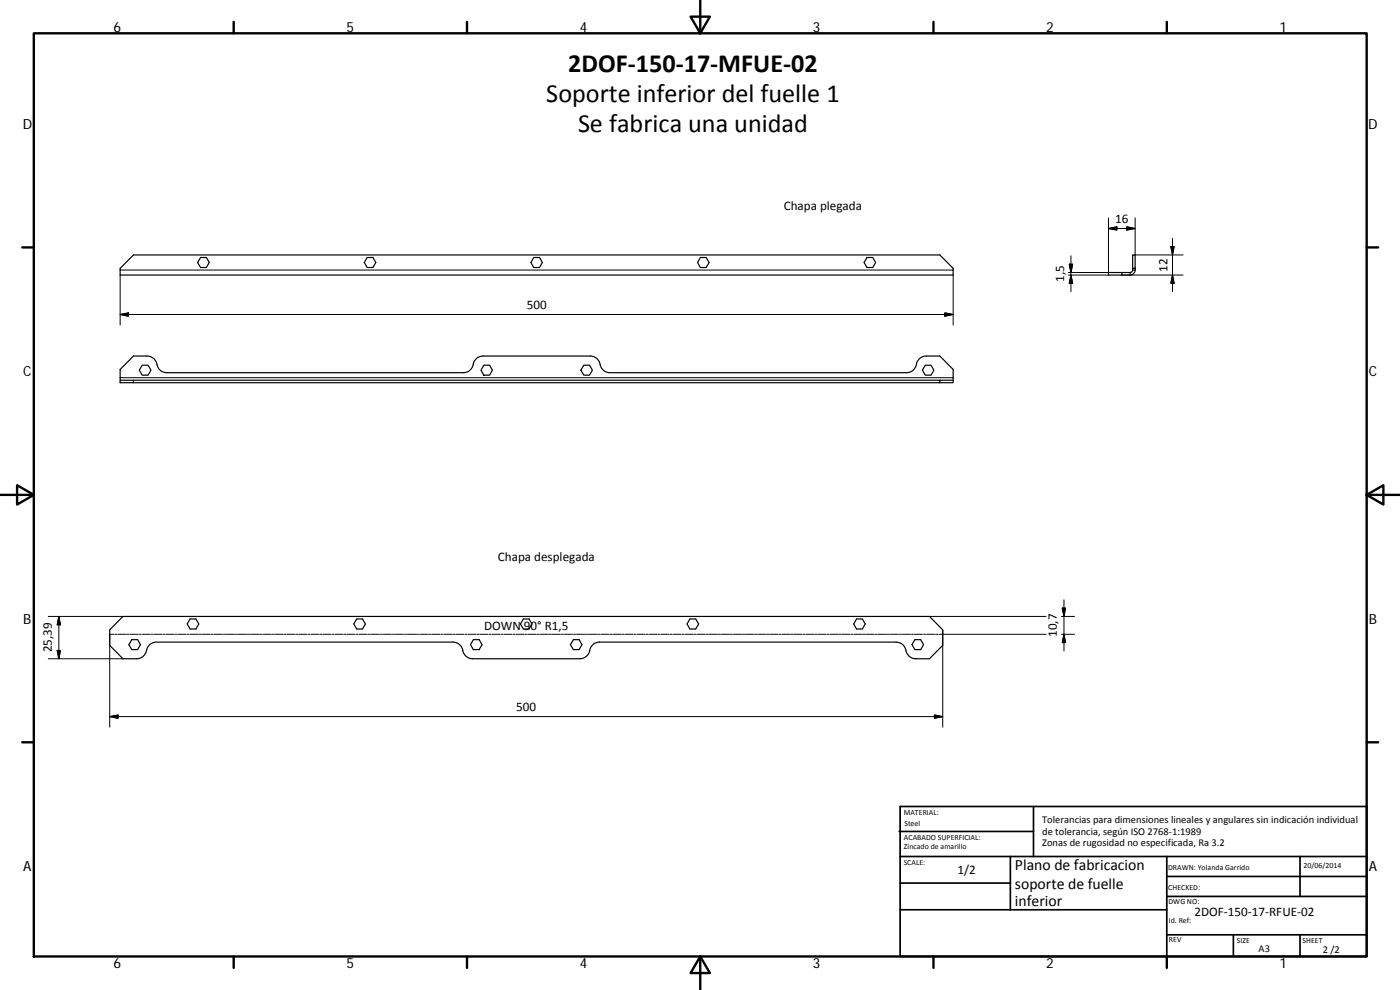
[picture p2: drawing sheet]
<svg xmlns="http://www.w3.org/2000/svg" width="420mm" height="297mm" viewBox="0 0 420 297" stroke-linecap="round" stroke-linejoin="round" font-family="sans-serif">
<g fill="none" stroke="#000" stroke-width=".36">
<path d="M40.1 76.5h242l4 4v2h-250v-2zM60.2 77.3h1.7l.9 1.5-.9 1.5h-1.7l-.9-1.5zM110.2 77.3h1.7l.9 1.5-.9 1.5h-1.7l-.9-1.5zM160.2 77.3h1.7l.9 1.5-.9 1.5h-1.7l-.9-1.5zM210.2 77.3h1.7l.9 1.5-.9 1.5h-1.7l-.9-1.5zM260.2 77.3h1.7l.9 1.5-.9 1.5h-1.7l-.9-1.5zM339.9 76.5h.8v4h-.8zM336.7 81.8v.7M339.9 80.5v.7l-.4 .5-2.8 .1M340.7 80.5a1.64 1.64 0 0 1-1.5 2h-6.5v-.7h4M36.1 114.1v-3.3l4-4h4a3.4 3.4 0 0 1 3.3 3.3 2.86 2.86 0 0 0 2.6 1.7h89.1a3.4 3.4 0 0 0 3.2-3.3 3 3 0 0 1 2.7-1.7h32.2a3.4 3.4 0 0 1 3.1 3.3 2.98 2.98 0 0 0 2.7 1.7h89a3.4 3.4 0 0 0 3.3-3.3 2.95 2.95 0 0 1 2.7-1.7h4.1l4 4v3.3M36.1 114.1h4v.7h-4z"/>
<path d="M40.1 114.1h246M40.1 114.8h242M42.7 109.6h1.7l.9 1.5-.9 1.5h-1.7l-.9-1.5zM145.2 109.6h1.7l.9 1.5-.9 1.5h-1.7l-.9-1.5zM175.2 109.6h1.7l.9 1.5-.9 1.5h-1.7l-.9-1.5zM277.7 109.6h1.7l.9 1.5-.9 1.5h-1.7l-.9-1.5zM282.1 114.1v.7M286.1 114.1v.7h-4M36.9 185h242l4 4v4.6l-4 4.1h-4.1a3.4 3.4 0 0 1-3.2-3.3 2.92 2.92 0 0 0-2.7-1.7h-89a3.4 3.4 0 0 0-3.2 3.3 3.1 3.1 0 0 1-2.7 1.7h-32.2a3.4 3.4 0 0 1-3.2-3.3 2.92 2.92 0 0 0-2.7-1.7h-89a3.4 3.4 0 0 0-3.2 3.3 3.1 3.1 0 0 1-2.7 1.7h-4.1l-4-4.1v-4.6zM39.5 191.9h1.8l.9 1.5-.9 1.5h-1.8l-.8-1.5zM57.1 185.7h1.7l.9 1.5-.9 1.5h-1.7l-.9-1.5zM107.1 185.7h1.7l.9 1.5-.9 1.5h-1.7l-.9-1.5z"/>
<path d="M142.1 191.9h1.7l.9 1.5-.9 1.5h-1.7l-.9-1.5zM157.1 185.7h1.7l.8 1.5-.8 1.5h-1.7l-.9-1.5zM172.1 191.9h1.7l.9 1.5-.9 1.5h-1.7l-.9-1.5zM207 185.7h1.8l.9 1.5-.9 1.5h-1.8l-.8-1.5zM257.1 185.7h1.7l.9 1.5-.9 1.5h-1.7l-.9-1.5zM274.6 191.9h1.7l.9 1.5-.9 1.5h-1.7l-.9-1.5z"/>
</g>
<g fill="none" stroke="#000" stroke-width=".3">
<path d="M320.9 79.3h1l-.5 2.5zM321.4 76.8v10.7M332.7 65.4v16.4h-12.1M332.7 68.6l2.5-.5v.9zM332.7 68.6h8M338.2 68.1l2.5 .5-2.5 .4zM340.7 65.4v11.1h14.4M351.4 74h1l-.5 2.5zM351.9 71.5v16M36.1 81h250M36.1 94.4l2.5-.5v1zM36.1 94.4h250"/>
<path d="M36.1 82.5v15M283.6 93.9l2.5 .5-2.5 .5zM286.1 82.5v15M320.6 82.5h12.1M321.4 82.5l.5 2.5h-1zM336.7 82.5h18.4M339.2 81.8v.7M339.9 81h.8M351.9 82.5l.5 2.5h-1zM36.1 113.3h250M319.3 180v15.3M14.5 185h22.4"/>
<path d="M14.5 197.7h22.4M17.2 195.2h.9l-.4 2.5zM17.7 185v12.7M17.7 185l.4 2.5h-.9zM34.2 190.3h-1.3v27.9M34.4 190.3h.6M35.3 190.3h2.5M38 190.3h.7M39 190.3h2.4M41.7 190.3h.6M42.6 190.3h2.4M45.3 190.3h.6"/>
<path d="M46.2 190.3h2.4M48.9 190.3h.6M49.8 190.3h2.4M52.6 190.3h.5M53.5 190.3h2.4M56.2 190.3h.6M57.1 190.3h2.4M59.8 190.3h.6M60.7 190.3h2.4M63.4 190.3h.6M64.3 190.3h2.4M67 190.3h.7"/>
<path d="M68 190.3h2.4M70.7 190.3h.6M71.6 190.3h2.4M74.3 190.3h.6M75.2 190.3h2.4M77.9 190.3h.6M78.8 190.3h2.4M81.5 190.3h.7M82.4 190.3h2.5M85.1 190.3h.7M86.1 190.3h2.4M88.8 190.3h.6"/>
<path d="M89.7 190.3h2.4M92.4 190.3h.6M93.3 190.3h2.4M96 190.3h.6M96.9 190.3h2.4M99.7 190.3h.6M100.6 190.3h2.4M103.3 190.3h.6M104.2 190.3h2.4M106.9 190.3h.6M107.8 190.3h2.4M110.5 190.3h.6"/>
<path d="M111.4 190.3h2.4M114.2 190.3h.5M115.1 190.3h2.4M117.8 190.3h.6M118.7 190.3h2.4M121.4 190.3h.6M122.3 190.3h2.4M125 190.3h.6M125.9 190.3h2.4M128.6 190.3h.7M129.5 190.3h2.5M132.3 190.3h.6"/>
<path d="M133.2 190.3h2.4M135.9 190.3h.6M136.8 190.3h2.4M139.5 190.3h.6M140.4 190.3h2.4M143.1 190.3h.6M144 190.3h2.4M146.8 190.3h.6M147.7 190.3h2.4M150.4 190.3h.6M151.3 190.3h2.4M154 190.3h.6"/>
<path d="M154.9 190.3h2.4M157.6 190.3h.6M158.5 190.3h2.4M161.3 190.3h.6M162.2 190.3h2.4M164.9 190.3h.6M165.8 190.3h2.4M168.5 190.3h.6M169.4 190.3h2.4M172.1 190.3h.6M173 190.3h2.5M175.7 190.3h.6"/>
<path d="M176.6 190.3h2.5M179.4 190.3h.6M180.3 190.3h2.4M183 190.3h.6M183.9 190.3h2.4M186.6 190.3h.6M187.5 190.3h2.4M190.2 190.3h.6M191.1 190.3h2.5M193.9 190.3h.5M194.8 190.3h2.4M197.5 190.3h.6"/>
<path d="M198.4 190.3h2.4M201.1 190.3h.6M202 190.3h2.4M204.7 190.3h.6M205.6 190.3h2.4M208.4 190.3h.6M209.3 190.3h2.4M212 190.3h.6M212.9 190.3h2.4M215.6 190.3h.6M216.5 190.3h2.4M219.2 190.3h.6"/>
<path d="M220.1 190.3h2.5M222.9 190.3h.6M223.7 190.3h2.5M226.5 190.3h.6M227.4 190.3h2.4M230.1 190.3h.6M231 190.3h2.4M233.7 190.3h.6M234.6 190.3h2.4M237.3 190.3h.6M238.2 190.3h2.5M241 190.3h.6"/>
<path d="M241.9 190.3h2.4M244.6 190.3h.6M245.5 190.3h2.4M248.2 190.3h.6M249.1 190.3h2.4M251.8 190.3h.6M252.7 190.3h2.5M255.5 190.3h.5M256.4 190.3h2.4M259.1 190.3h.6M260 190.3h2.4M262.7 190.3h.6"/>
<path d="M263.6 190.3h2.4M266.3 190.3h.6M267.2 190.3h2.4M269.9 190.3h.7M270.9 190.3h2.4M273.6 190.3h.6M274.5 190.3h2.4M277.2 190.3h.6M278.1 190.3h2.4M278.9 185h35M280.8 190.3h.6M282.9 189v29.2"/>
<path d="M313.9 190.3h-32.2M318.5 190.3h4M318.5 185h4M318.8 182.5h1l-.5 2.5zM319.3 190.3l.5 2.5h-1zM32.9 215l2.5-.5v1zM32.9 215h250M280.4 214.5l2.5 .5-2.5 .5z"/>
</g>
<g fill="none" stroke="#000" stroke-width=".71">
<path d="M10.1 10h400.1v277h-400.1zM70.1 6.6v3.4M140.2 6.6v3.4M207.3 5h5.8l-2.9 5zM210.2 0v10M280.2 6.6v3.4M350.2 6.6v3.4M6.7 74.2h3.4M410.2 74.2h3.4M.2 148.5h9.9M5.1 145.6l5 2.9-5 2.9zM410.2 148.5l5-2.9v5.8z"/>
<path d="M410.2 148.5h9.9M6.7 222.7h3.4M410.2 222.7h3.4M70.1 287v3.4M140.2 287v3.4M210.2 287l2.9 5h-5.8zM210.2 287v10M280.2 287v3.4M350.2 287v3.4"/>
</g>
<g fill="none" stroke="#000" stroke-width=".51">
<path d="M269.8 249.5h40.4M270.1 257h140.1M270.1 242h140.1v45h-140.1zM303.2 257v16M310.2 242v15M350.2 257v30M390.2 257v12M270.1 273h80.1M270.1 265h33.1M350.2 269h60M350.2 263h60M350.2 280.5h60"/>
<path d="M370.2 280.5v6.5M390.2 280.5v6.5"/>
</g>
<g fill="#000" stroke="#000" stroke-width=".3">
<path d="M320.9 79.3h1l-.5 2.5zM332.7 68.6l2.5-.5v.9zM338.2 68.1l2.5 .5-2.5 .4zM351.4 74h1l-.5 2.5zM36.1 94.4l2.5-.5v1zM283.6 93.9l2.5 .5-2.5 .5zM321.4 82.5l.5 2.5h-1zM351.9 82.5l.5 2.5h-1zM17.2 195.2h.9l-.4 2.5zM17.7 185l.4 2.5h-.9zM318.8 182.5h1l-.5 2.5zM319.3 190.3l.5 2.5h-1z"/>
<path d="M32.9 215l2.5-.5v1zM280.4 214.5l2.5 .5-2.5 .5z"/>
</g>
<g font-size="7.9">
<text x="170.5" y="21.5">2DOF‐150‐17‐MFUE‐02</text>
<text x="163.9" y="30.5">Soporte inferior del fuelle 1</text>
<text x="173.5" y="39.5">Se fabrica una unidad</text>
</g>
<g font-size="4.7">
<text x="304.6" y="261.2">Plano de fabricacion</text>
<text x="304.6" y="266.6">soporte de fuelle</text>
<text x="304.6" y="272">inferior</text>
</g>
<g font-size="4.2">
<text x="34" y="9.6">6</text>
<text x="104" y="9.6">5</text>
<text x="174" y="9.6">4</text>
<text x="244" y="9.6">3</text>
<text x="314" y="9.6">2</text>
<text x="384" y="9.6">1</text>
<text x="6.8" y="38.7">D</text>
<text x="410.6" y="38.7">D</text>
<text x="7" y="112.9">C</text>
<text x="410.8" y="112.9">C</text>
<text x="7" y="187.1">B</text>
<text x="410.8" y="187.1">B</text>
<text x="7" y="261.3">A</text>
<text x="410.8" y="261.3">A</text>
<text x="34" y="290.4">6</text>
<text x="104" y="290.4">5</text>
<text x="174" y="290.4">4</text>
<text x="244" y="290.4">3</text>
<text x="314" y="290.4">2</text>
<text x="384" y="290.4">1</text>
</g>
<g font-size="3.9">
<text x="235.2" y="63.1">Chapa plegada</text>
<text x="334.7" y="67">16</text>
<text x="350.3" y="81.5" transform="rotate(-90 350.3 81.5)">12</text>
<text x="319.3" y="84.6" transform="rotate(-90 319.3 84.6)">1,5</text>
<text x="158.1" y="92.8">500</text>
<text x="149.4" y="168.4">Chapa desplegada</text>
<text x="145.3" y="189">DOWN 90° R1,5</text>
<text x="317.2" y="191.1" transform="rotate(-90 317.2 191.1)">10,7</text>
<text x="15.6" y="195.8" transform="rotate(-90 15.6 195.8)">25,39</text>
<text x="154.9" y="213.4">500</text>
<text x="287.4" y="262.1">1/2</text>
<text x="358.5" y="274.9">2DOF‐150‐17‐RFUE‐02</text>
</g>
<g font-size="3.1">
<text x="312.8" y="246.8">Tolerancias para dimensiones lineales y angulares sin indicación individual</text>
<text x="312.8" y="250.4">de tolerancia, según ISO 2768‐1:1989</text>
<text x="312.8" y="254">Zonas de rugosidad no especificada, Ra 3.2</text>
<text x="377.7" y="285.6">A3</text>
<text x="397" y="285.9">2 /2</text>
</g>
<g font-size="2.4">
<text x="271.2" y="244.4">MATERIAL:</text>
<text x="271.3" y="251.9">ACABADO SUPERFICIAL:</text>
<text x="271.4" y="247.9">Steel</text>
<text x="271.3" y="254.6">Zincado de amarillo</text>
<text x="271.2" y="259.7">SCALE:</text>
<text x="350.6" y="260.9">DRAWN: Yolanda Garrido</text>
<text x="391.2" y="260.6">20/06/2014</text>
<text x="350.6" y="267">CHECKED:</text>
<text x="350.7" y="271.4">DWG NO:</text>
<text x="350.8" y="276.8">Id. Ref:</text>
<text x="350.8" y="282.8">REV</text>
<text x="371.2" y="282.9">SIZE</text>
<text x="390.9" y="282.9">SHEET</text>
</g>
</svg>
